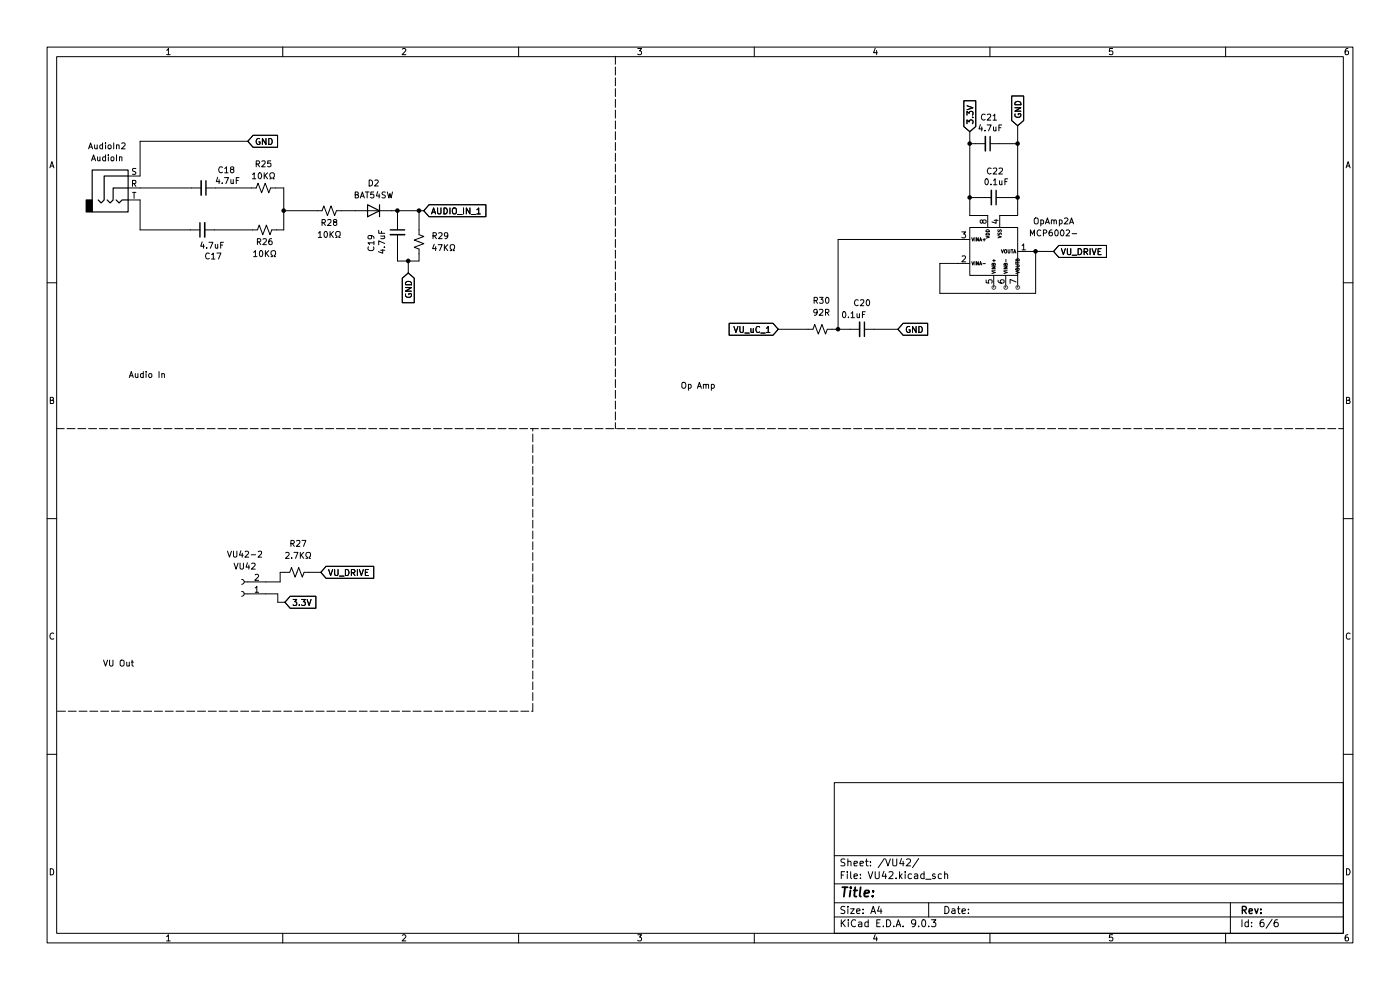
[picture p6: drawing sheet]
(kicad_sch
 (version 20250114)
 (generator "eeschema")
 (generator_version "9.0")
 (paper "A4")
 (lib_symbols
  (symbol "Amplifier_Operational:MCP6002-2"
   (pin_names
    (offset 0.127)) (exclude_from_sim no) (in_bom yes) (on_board yes)
   (property "Reference" "U" (at 3.556 6.604 0) (effects (font (size 1.27 1.27)) (justify left)))
   (property "Value" "MCP6002-2" (at 5.334 -6.604 0) (effects (font (size 1.27 1.27)) (justify left)))
   (property "Footprint" "" (at 0 0 0) (effects (font (size 1.27 1.27)) (hide yes)))
   (property "Datasheet" "http://www.ti.com/lit/ds/symlink/lm358.pdf" (at 0.254 -9.652 0) (effects (font (size 1.27 1.27)) (hide yes)))
   (property "Description" "Dual Operational Amplifiers, DIP-8/SOIC-8/TSSOP-8/VSSOP-8" (at -1.524 13.462 0) (effects (font (size 1.27 1.27)) (hide yes)))
   (property "ki_locked" "" (at 0 0 0) (effects (font (size 1.27 1.27))))
   (symbol "MCP6002-2_1_1"
    (rectangle (start -5.08 5.08) (end 5.08 -5.08) (stroke (width 0) (type default)) (fill (type none)))
    (pin input line (at -7.62 2.54 0) (length 2.54) (name "VINA+" (effects (font (size 0.7 0.7)))) (number "3" (effects (font (size 1.27 1.27)))))
    (pin input line (at -7.62 -2.54 0) (length 2.54) (name "VINA-" (effects (font (size 0.7 0.7)))) (number "2" (effects (font (size 1.27 1.27)))))
    (pin power_in line (at -1.27 7.62 270) (length 2.54) (name "VDD" (effects (font (size 0.7 0.7)))) (number "8" (effects (font (size 1.27 1.27)))))
    (pin input line (at 0 -7.62 90) (length 2.54) (name "VINB+" (effects (font (size 0.7 0.7)))) (number "5" (effects (font (size 1.27 1.27)))))
    (pin power_out line (at 1.27 7.62 270) (length 2.54) (name "VSS" (effects (font (size 0.7 0.7)))) (number "4" (effects (font (size 1.27 1.27)))))
    (pin input line (at 2.54 -7.62 90) (length 2.54) (name "VINB-" (effects (font (size 0.7 0.7)))) (number "6" (effects (font (size 1.27 1.27)))))
    (pin output line (at 5.08 -7.62 90) (length 2.54) (name "VOUTB" (effects (font (size 0.7 0.7)))) (number "7" (effects (font (size 1.27 1.27)))))
    (pin output line (at 7.62 0 180) (length 2.54) (name "VOUTA" (effects (font (size 0.7 0.7)))) (number "1" (effects (font (size 1.27 1.27))))))
   (symbol "MCP6002-2_2_1"
    (polyline (pts (xy -5.08 5.08) (xy 5.08 0) (xy -5.08 -5.08) (xy -5.08 5.08)) (stroke (width 0.254) (type default)) (fill (type background))))
   (embedded_fonts no))
  (symbol "Connector:Conn_01x02_Socket"
   (pin_names
    (offset 1.016) (hide yes)) (exclude_from_sim no) (in_bom yes) (on_board yes)
   (property "Reference" "J" (at 0 2.54 0) (effects (font (size 1.27 1.27))))
   (property "Value" "Conn_01x02_Socket" (at 0 -5.08 0) (effects (font (size 1.27 1.27))))
   (property "Footprint" "" (at 0 0 0) (effects (font (size 1.27 1.27)) (hide yes)))
   (property "Datasheet" "~" (at 0 0 0) (effects (font (size 1.27 1.27)) (hide yes)))
   (property "Description" "Generic connector, single row, 01x02, script generated" (at 0 0 0) (effects (font (size 1.27 1.27)) (hide yes)))
   (property "ki_locked" "" (at 0 0 0) (effects (font (size 1.27 1.27))))
   (symbol "Conn_01x02_Socket_1_1"
    (polyline (pts (xy -1.27 0) (xy -0.508 0)) (stroke (width 0.1524) (type default)) (fill (type none)))
    (polyline (pts (xy -1.27 -2.54) (xy -0.508 -2.54)) (stroke (width 0.1524) (type default)) (fill (type none)))
    (arc (start 0 -0.508) (mid -0.5058 0) (end 0 0.508) (stroke (width 0.1524) (type default)) (fill (type none)))
    (arc (start 0 -3.048) (mid -0.5058 -2.54) (end 0 -2.032) (stroke (width 0.1524) (type default)) (fill (type none)))
    (pin passive line (at -5.08 0 0) (length 3.81) (name "Pin_1" (effects (font (size 1.27 1.27)))) (number "1" (effects (font (size 1.27 1.27)))))
    (pin passive line (at -5.08 -2.54 0) (length 3.81) (name "Pin_2" (effects (font (size 1.27 1.27)))) (number "2" (effects (font (size 1.27 1.27))))))
   (embedded_fonts no))
  (symbol "Connector_Audio:AudioJack3" (exclude_from_sim no) (in_bom yes) (on_board yes)
   (property "Reference" "J" (at 0 8.89 0) (effects (font (size 1.27 1.27))))
   (property "Value" "AudioJack3" (at 0 6.35 0) (effects (font (size 1.27 1.27))))
   (property "Footprint" "" (at 0 0 0) (effects (font (size 1.27 1.27)) (hide yes)))
   (property "Datasheet" "~" (at 0 0 0) (effects (font (size 1.27 1.27)) (hide yes)))
   (property "Description" "Audio Jack, 3 Poles (Stereo / TRS)" (at 0 0 0) (effects (font (size 1.27 1.27)) (hide yes)))
   (symbol "AudioJack3_0_1"
    (rectangle (start -5.08 -5.08) (end -6.35 -2.54) (stroke (width 0.254) (type default)) (fill (type outline)))
    (polyline (pts (xy -1.905 -2.54) (xy -1.27 -3.175) (xy -0.635 -2.54) (xy -0.635 0) (xy 2.54 0)) (stroke (width 0.254) (type default)) (fill (type none)))
    (polyline (pts (xy 0 -2.54) (xy 0.635 -3.175) (xy 1.27 -2.54) (xy 2.54 -2.54)) (stroke (width 0.254) (type default)) (fill (type none)))
    (rectangle (start 2.54 3.81) (end -5.08 -5.08) (stroke (width 0.254) (type default)) (fill (type background)))
    (polyline (pts (xy 2.54 2.54) (xy -2.54 2.54) (xy -2.54 -2.54) (xy -3.175 -3.175) (xy -3.81 -2.54)) (stroke (width 0.254) (type default)) (fill (type none))))
   (symbol "AudioJack3_1_1"
    (pin passive line (at 5.08 2.54 180) (length 2.54) (name "~" (effects (font (size 1.27 1.27)))) (number "S" (effects (font (size 1.27 1.27)))))
    (pin passive line (at 5.08 0 180) (length 2.54) (name "~" (effects (font (size 1.27 1.27)))) (number "R" (effects (font (size 1.27 1.27)))))
    (pin passive line (at 5.08 -2.54 180) (length 2.54) (name "~" (effects (font (size 1.27 1.27)))) (number "T" (effects (font (size 1.27 1.27))))))
   (embedded_fonts no))
  (symbol "Device:C_Small"
   (pin_numbers (hide yes))
   (pin_names
    (offset 0.254) (hide yes)) (exclude_from_sim no) (in_bom yes) (on_board yes)
   (property "Reference" "C" (at 0.254 1.778 0) (effects (font (size 1.27 1.27)) (justify left)))
   (property "Value" "C_Small" (at 0.254 -2.032 0) (effects (font (size 1.27 1.27)) (justify left)))
   (property "Footprint" "" (at 0 0 0) (effects (font (size 1.27 1.27)) (hide yes)))
   (property "Datasheet" "~" (at 0 0 0) (effects (font (size 1.27 1.27)) (hide yes)))
   (property "Description" "Unpolarized capacitor, small symbol" (at 0 0 0) (effects (font (size 1.27 1.27)) (hide yes)))
   (symbol "C_Small_0_1"
    (polyline (pts (xy -1.524 0.508) (xy 1.524 0.508)) (stroke (width 0.3048) (type default)) (fill (type none)))
    (polyline (pts (xy -1.524 -0.508) (xy 1.524 -0.508)) (stroke (width 0.3302) (type default)) (fill (type none))))
   (symbol "C_Small_1_1"
    (pin passive line (at 0 2.54 270) (length 2.032) (name "~" (effects (font (size 1.27 1.27)))) (number "1" (effects (font (size 1.27 1.27)))))
    (pin passive line (at 0 -2.54 90) (length 2.032) (name "~" (effects (font (size 1.27 1.27)))) (number "2" (effects (font (size 1.27 1.27))))))
   (embedded_fonts no))
  (symbol "Device:R_Small_US"
   (pin_numbers (hide yes))
   (pin_names
    (offset 0.254) (hide yes)) (exclude_from_sim no) (in_bom yes) (on_board yes)
   (property "Reference" "R" (at 0.762 0.508 0) (effects (font (size 1.27 1.27)) (justify left)))
   (property "Value" "R_Small_US" (at 0.762 -1.016 0) (effects (font (size 1.27 1.27)) (justify left)))
   (property "Footprint" "" (at 0 0 0) (effects (font (size 1.27 1.27)) (hide yes)))
   (property "Datasheet" "~" (at 0 0 0) (effects (font (size 1.27 1.27)) (hide yes)))
   (property "Description" "Resistor, small US symbol" (at 0 0 0) (effects (font (size 1.27 1.27)) (hide yes)))
   (symbol "R_Small_US_1_1"
    (polyline (pts (xy 0 1.524) (xy 1.016 1.143) (xy 0 0.762) (xy -1.016 0.381) (xy 0 0)) (stroke (width 0) (type default)) (fill (type none)))
    (polyline (pts (xy 0 0) (xy 1.016 -0.381) (xy 0 -0.762) (xy -1.016 -1.143) (xy 0 -1.524)) (stroke (width 0) (type default)) (fill (type none)))
    (pin passive line (at 0 2.54 270) (length 1.016) (name "~" (effects (font (size 1.27 1.27)))) (number "1" (effects (font (size 1.27 1.27)))))
    (pin passive line (at 0 -2.54 90) (length 1.016) (name "~" (effects (font (size 1.27 1.27)))) (number "2" (effects (font (size 1.27 1.27))))))
   (embedded_fonts no))
  (symbol "Diode:1N4148WS"
   (pin_numbers (hide yes))
   (pin_names (hide yes)) (exclude_from_sim no) (in_bom yes) (on_board yes)
   (property "Reference" "D" (at 0 2.54 0) (effects (font (size 1.27 1.27))))
   (property "Value" "1N4148WS" (at 0 -2.54 0) (effects (font (size 1.27 1.27))))
   (property "Footprint" "Diode_SMD:D_SOD-323" (at 0 -4.445 0) (effects (font (size 1.27 1.27)) (hide yes)))
   (property "Datasheet" "https://www.vishay.com/docs/85751/1n4148ws.pdf" (at 0 0 0) (effects (font (size 1.27 1.27)) (hide yes)))
   (property "Description" "75V 0.15A Fast switching Diode, SOD-323" (at 0 0 0) (effects (font (size 1.27 1.27)) (hide yes)))
   (property "Sim.Device" "D" (at 0 0 0) (effects (font (size 1.27 1.27)) (hide yes)))
   (property "Sim.Pins" "1=K 2=A" (at 0 0 0) (effects (font (size 1.27 1.27)) (hide yes)))
   (symbol "1N4148WS_0_1"
    (polyline (pts (xy -1.27 1.27) (xy -1.27 -1.27)) (stroke (width 0.254) (type default)) (fill (type none)))
    (polyline (pts (xy 1.27 1.27) (xy 1.27 -1.27) (xy -1.27 0) (xy 1.27 1.27)) (stroke (width 0.254) (type default)) (fill (type none)))
    (polyline (pts (xy 1.27 0) (xy -1.27 0)) (stroke (width 0) (type default)) (fill (type none))))
   (symbol "1N4148WS_1_1"
    (pin passive line (at -3.81 0 0) (length 2.54) (name "K" (effects (font (size 1.27 1.27)))) (number "1" (effects (font (size 1.27 1.27)))))
    (pin passive line (at 3.81 0 180) (length 2.54) (name "A" (effects (font (size 1.27 1.27)))) (number "2" (effects (font (size 1.27 1.27))))))
   (embedded_fonts no)))
 (text "VU Out"
  (exclude_from_sim no)
  (at 25.146 140.97 0)
  (effects (font (size 1.27 1.27))))
 (text "Op Amp"
  (exclude_from_sim no)
  (at 148.082 82.042 0)
  (effects (font (size 1.27 1.27))))
 (text "Audio In"
  (exclude_from_sim no)
  (at 31.242 79.756 0)
  (effects (font (size 1.27 1.27))))
 (junction
  (at 205.74 41.91)
  (diameter 0)
  (color 0 0 0 0))
 (junction
  (at 84.328 44.704)
  (diameter 0)
  (color 0 0 0 0))
 (junction
  (at 219.71 53.34)
  (diameter 0)
  (color 0 0 0 0))
 (junction
  (at 177.8 69.85)
  (diameter 0)
  (color 0 0 0 0))
 (junction
  (at 86.614 55.372)
  (diameter 0)
  (color 0 0 0 0))
 (junction
  (at 60.198 44.704)
  (diameter 0)
  (color 0 0 0 0))
 (junction
  (at 205.74 30.48)
  (diameter 0)
  (color 0 0 0 0))
 (junction
  (at 215.9 41.91)
  (diameter 0)
  (color 0 0 0 0))
 (junction
  (at 215.9 30.48)
  (diameter 0)
  (color 0 0 0 0))
 (junction
  (at 88.9 44.704)
  (diameter 0)
  (color 0 0 0 0))
 (wire
  (pts (xy 203.2 55.88) (xy 199.39 55.88))
  (stroke (width 0) (type default)))
 (wire
  (pts (xy 185.42 69.85) (xy 190.5 69.85))
  (stroke (width 0) (type default)))
 (wire
  (pts (xy 84.328 51.816) (xy 84.328 55.372))
  (stroke (width 0) (type default)))
 (polyline
  (pts (xy 130.556 11.938) (xy 130.556 90.932))
  (stroke (width 0) (type dash)))
 (wire
  (pts (xy 45.72 39.878) (xy 53.34 39.878))
  (stroke (width 0) (type default)))
 (wire
  (pts (xy 45.466 48.768) (xy 53.594 48.768))
  (stroke (width 0) (type default)))
 (wire
  (pts (xy 215.9 30.48) (xy 212.09 30.48))
  (stroke (width 0) (type default)))
 (wire
  (pts (xy 199.39 62.23) (xy 219.71 62.23))
  (stroke (width 0) (type default)))
 (wire
  (pts (xy 213.36 41.91) (xy 215.9 41.91))
  (stroke (width 0) (type default)))
 (wire
  (pts (xy 29.718 37.338) (xy 29.718 29.972))
  (stroke (width 0) (type default)))
 (wire
  (pts (xy 88.9 44.704) (xy 88.9 48.768))
  (stroke (width 0) (type default)))
 (wire
  (pts (xy 60.198 44.704) (xy 67.31 44.704))
  (stroke (width 0) (type default)))
 (polyline
  (pts (xy 12.192 150.876) (xy 113.03 150.876))
  (stroke (width 0) (type dash)))
 (wire
  (pts (xy 60.198 44.704) (xy 60.198 39.878))
  (stroke (width 0) (type default)))
 (wire
  (pts (xy 58.928 127.762) (xy 60.452 127.762))
  (stroke (width 0) (type default)))
 (wire
  (pts (xy 58.674 48.768) (xy 60.198 48.768))
  (stroke (width 0) (type default)))
 (wire
  (pts (xy 59.436 121.412) (xy 60.452 121.412))
  (stroke (width 0) (type default)))
 (wire
  (pts (xy 176.53 69.85) (xy 177.8 69.85))
  (stroke (width 0) (type default)))
 (wire
  (pts (xy 60.198 39.878) (xy 58.42 39.878))
  (stroke (width 0) (type default)))
 (wire
  (pts (xy 215.9 45.72) (xy 215.9 41.91))
  (stroke (width 0) (type default)))
 (wire
  (pts (xy 205.74 45.72) (xy 209.55 45.72))
  (stroke (width 0) (type default)))
 (wire
  (pts (xy 205.74 27.94) (xy 205.74 30.48))
  (stroke (width 0) (type default)))
 (wire
  (pts (xy 88.9 44.704) (xy 89.916 44.704))
  (stroke (width 0) (type default)))
 (wire
  (pts (xy 58.928 127.762) (xy 58.928 125.984))
  (stroke (width 0) (type default)))
 (wire
  (pts (xy 177.8 50.8) (xy 203.2 50.8))
  (stroke (width 0) (type default)))
 (polyline
  (pts (xy 113.03 150.876) (xy 113.03 90.932))
  (stroke (width 0) (type dash)))
 (wire
  (pts (xy 205.74 41.91) (xy 208.28 41.91))
  (stroke (width 0) (type default)))
 (wire
  (pts (xy 75.438 44.704) (xy 72.39 44.704))
  (stroke (width 0) (type default)))
 (wire
  (pts (xy 205.74 30.48) (xy 205.74 41.91))
  (stroke (width 0) (type default)))
 (wire
  (pts (xy 58.928 125.984) (xy 56.388 125.984))
  (stroke (width 0) (type default)))
 (wire
  (pts (xy 84.328 55.372) (xy 86.614 55.372))
  (stroke (width 0) (type default)))
 (wire
  (pts (xy 60.198 48.768) (xy 60.198 44.704))
  (stroke (width 0) (type default)))
 (wire
  (pts (xy 177.8 69.85) (xy 180.34 69.85))
  (stroke (width 0) (type default)))
 (wire
  (pts (xy 215.9 41.91) (xy 215.9 30.48))
  (stroke (width 0) (type default)))
 (wire
  (pts (xy 65.532 121.412) (xy 68.072 121.412))
  (stroke (width 0) (type default)))
 (wire
  (pts (xy 59.436 121.412) (xy 59.436 123.444))
  (stroke (width 0) (type default)))
 (wire
  (pts (xy 212.09 45.72) (xy 215.9 45.72))
  (stroke (width 0) (type default)))
 (wire
  (pts (xy 83.058 44.704) (xy 84.328 44.704))
  (stroke (width 0) (type default)))
 (wire
  (pts (xy 88.9 55.372) (xy 86.614 55.372))
  (stroke (width 0) (type default)))
 (wire
  (pts (xy 84.328 44.704) (xy 84.328 46.736))
  (stroke (width 0) (type default)))
 (wire
  (pts (xy 29.718 29.972) (xy 52.578 29.972))
  (stroke (width 0) (type default)))
 (wire
  (pts (xy 59.436 123.444) (xy 56.388 123.444))
  (stroke (width 0) (type default)))
 (wire
  (pts (xy 218.44 53.34) (xy 219.71 53.34))
  (stroke (width 0) (type default)))
 (wire
  (pts (xy 29.718 39.878) (xy 40.64 39.878))
  (stroke (width 0) (type default)))
 (wire
  (pts (xy 29.718 48.768) (xy 40.386 48.768))
  (stroke (width 0) (type default)))
 (wire
  (pts (xy 199.39 55.88) (xy 199.39 62.23))
  (stroke (width 0) (type default)))
 (wire
  (pts (xy 219.71 53.34) (xy 223.52 53.34))
  (stroke (width 0) (type default)))
 (wire
  (pts (xy 88.9 53.848) (xy 88.9 55.372))
  (stroke (width 0) (type default)))
 (wire
  (pts (xy 177.8 50.8) (xy 177.8 69.85))
  (stroke (width 0) (type default)))
 (wire
  (pts (xy 86.614 55.372) (xy 86.614 57.912))
  (stroke (width 0) (type default)))
 (wire
  (pts (xy 29.718 42.418) (xy 29.718 48.768))
  (stroke (width 0) (type default)))
 (wire
  (pts (xy 219.71 62.23) (xy 219.71 53.34))
  (stroke (width 0) (type default)))
 (wire
  (pts (xy 84.328 44.704) (xy 88.9 44.704))
  (stroke (width 0) (type default)))
 (polyline
  (pts (xy 11.938 90.932) (xy 284.988 90.932))
  (stroke (width 0) (type dash)))
 (wire
  (pts (xy 205.74 41.91) (xy 205.74 45.72))
  (stroke (width 0) (type default)))
 (wire
  (pts (xy 215.9 26.67) (xy 215.9 30.48))
  (stroke (width 0) (type default)))
 (wire
  (pts (xy 165.1 69.85) (xy 171.45 69.85))
  (stroke (width 0) (type default)))
 (wire
  (pts (xy 205.74 30.48) (xy 207.01 30.48))
  (stroke (width 0) (type default)))
 (global_label "GND"
  (shape input)
  (at 52.578 29.972 0)
  (fields_autoplaced yes)
  (effects (font (size 1.27 1.27)) (justify left))
  (property "Intersheetrefs" "${INTERSHEET_REFS}" (at 59.4337 29.972 0) (effects (font (size 1.27 1.27)) (justify left) (hide yes))))
 (global_label "GND"
  (shape input)
  (at 190.5 69.85 0)
  (fields_autoplaced yes)
  (effects (font (size 1.27 1.27)) (justify left))
  (property "Intersheetrefs" "${INTERSHEET_REFS}" (at 197.3557 69.85 0) (effects (font (size 1.27 1.27)) (justify left) (hide yes))))
 (global_label "VU_DRIVE"
  (shape input)
  (at 223.52 53.34 0)
  (fields_autoplaced yes)
  (effects (font (size 1.27 1.27)) (justify left))
  (property "Intersheetrefs" "${INTERSHEET_REFS}" (at 235.2743 53.34 0) (effects (font (size 1.27 1.27)) (justify left) (hide yes))))
 (global_label "VU_DRIVE"
  (shape input)
  (at 68.072 121.412 0)
  (fields_autoplaced yes)
  (effects (font (size 1.27 1.27)) (justify left))
  (property "Intersheetrefs" "${INTERSHEET_REFS}" (at 79.8263 121.412 0) (effects (font (size 1.27 1.27)) (justify left) (hide yes))))
 (global_label "GND"
  (shape input)
  (at 215.9 26.67 90)
  (fields_autoplaced yes)
  (effects (font (size 1.27 1.27)) (justify left))
  (property "Intersheetrefs" "${INTERSHEET_REFS}" (at 215.9 19.8143 90) (effects (font (size 1.27 1.27)) (justify left) (hide yes))))
 (global_label "GND"
  (shape input)
  (at 86.614 57.912 270)
  (fields_autoplaced yes)
  (effects (font (size 1.27 1.27)) (justify right))
  (property "Intersheetrefs" "${INTERSHEET_REFS}" (at 86.614 64.7677 90) (effects (font (size 1.27 1.27)) (justify right) (hide yes))))
 (global_label "AUDIO_IN_1"
  (shape input)
  (at 89.916 44.704 0)
  (fields_autoplaced yes)
  (effects (font (size 1.27 1.27)) (justify left))
  (property "Intersheetrefs" "${INTERSHEET_REFS}" (at 103.6056 44.704 0) (effects (font (size 1.27 1.27)) (justify left) (hide yes))))
 (global_label "3.3V"
  (shape input)
  (at 205.74 27.94 90)
  (fields_autoplaced yes)
  (effects (font (size 1.27 1.27)) (justify left))
  (property "Intersheetrefs" "${INTERSHEET_REFS}" (at 205.74 20.8424 90) (effects (font (size 1.27 1.27)) (justify left) (hide yes))))
 (global_label "VU_uC_1"
  (shape input)
  (at 165.1 69.85 180)
  (fields_autoplaced yes)
  (effects (font (size 1.27 1.27)) (justify right))
  (property "Intersheetrefs" "${INTERSHEET_REFS}" (at 154.132 69.85 0) (effects (font (size 1.27 1.27)) (justify right) (hide yes))))
 (global_label "3.3V"
  (shape input)
  (at 60.452 127.762 0)
  (fields_autoplaced yes)
  (effects (font (size 1.27 1.27)) (justify left))
  (property "Intersheetrefs" "${INTERSHEET_REFS}" (at 67.5496 127.762 0) (effects (font (size 1.27 1.27)) (justify left) (hide yes))))
 (symbol
  (lib_id "Device:C_Small")
  (at 43.18 39.878 270)
  (unit 1)
  (exclude_from_sim no)
  (in_bom yes)
  (on_board yes)
  (dnp no)
  (property "Reference" "C18" (at 48.006 36.068 90) (effects (font (size 1.27 1.27))))
  (property "Value" "4.7uF" (at 48.26 38.354 90) (effects (font (size 1.27 1.27))))
  (property "Footprint" "Capacitor_SMD:C_0402_1005Metric" (at 43.18 39.878 0) (effects (font (size 1.27 1.27)) (hide yes)))
  (property "Datasheet" "~" (at 43.18 39.878 0) (effects (font (size 1.27 1.27)) (hide yes)))
  (property "Description" "" (at 43.18 39.878 0) (effects (font (size 1.27 1.27)) (hide yes)))
  (property "LCSC Part Number" "C23733" (at 43.18 39.878 0) (effects (font (size 1.27 1.27)) (hide yes)))
  (pin "1")
  (pin "2"))
 (symbol
  (lib_id "Device:R_Small_US")
  (at 55.88 39.878 270)
  (unit 1)
  (exclude_from_sim no)
  (in_bom yes)
  (on_board yes)
  (dnp no)
  (property "Reference" "R25" (at 55.88 34.798 90) (effects (font (size 1.27 1.27))))
  (property "Value" "10KΩ" (at 55.88 37.338 90) (effects (font (size 1.27 1.27))))
  (property "Footprint" "Resistor_SMD:R_0402_1005Metric" (at 55.88 39.878 0) (effects (font (size 1.27 1.27)) (hide yes)))
  (property "Datasheet" "~" (at 55.88 39.878 0) (effects (font (size 1.27 1.27)) (hide yes)))
  (property "Description" "Resistor, small US symbol" (at 55.88 39.878 0) (effects (font (size 1.27 1.27)) (hide yes)))
  (property "LCSC Part Number" "C25744" (at 55.88 39.878 0) (effects (font (size 1.27 1.27)) (hide yes)))
  (pin "1")
  (pin "2"))
 (symbol
  (lib_id "Device:C_Small")
  (at 209.55 30.48 270)
  (unit 1)
  (exclude_from_sim no)
  (in_bom yes)
  (on_board yes)
  (dnp no)
  (property "Reference" "C21" (at 209.804 24.892 90) (effects (font (size 1.27 1.27))))
  (property "Value" "4.7uF" (at 210.058 27.178 90) (effects (font (size 1.27 1.27))))
  (property "Footprint" "Capacitor_SMD:C_0402_1005Metric" (at 209.55 30.48 0) (effects (font (size 1.27 1.27)) (hide yes)))
  (property "Datasheet" "~" (at 209.55 30.48 0) (effects (font (size 1.27 1.27)) (hide yes)))
  (property "Description" "" (at 209.55 30.48 0) (effects (font (size 1.27 1.27)) (hide yes)))
  (property "LCSC Part Number" "C23733" (at 209.55 30.48 0) (effects (font (size 1.27 1.27)) (hide yes)))
  (pin "1")
  (pin "2"))
 (symbol
  (lib_id "Connector:Conn_01x02_Socket")
  (at 51.308 125.984 180)
  (unit 1)
  (exclude_from_sim no)
  (in_bom yes)
  (on_board yes)
  (dnp no)
  (fields_autoplaced yes)
  (property "Reference" "VU42-2" (at 51.943 117.602 0) (effects (font (size 1.27 1.27))))
  (property "Value" "VU42" (at 51.943 120.142 0) (effects (font (size 1.27 1.27))))
  (property "Footprint" "Connector_PinSocket_2.54mm:PinSocket_1x02_P2.54mm_Vertical" (at 51.308 125.984 0) (effects (font (size 1.27 1.27)) (hide yes)))
  (property "Datasheet" "~" (at 51.308 125.984 0) (effects (font (size 1.27 1.27)) (hide yes)))
  (property "Description" "Generic connector, single row, 01x02, script generated" (at 51.308 125.984 0) (effects (font (size 1.27 1.27)) (hide yes)))
  (pin "2")
  (pin "1"))
 (symbol
  (lib_id "Device:R_Small_US")
  (at 56.134 48.768 270)
  (unit 1)
  (exclude_from_sim no)
  (in_bom yes)
  (on_board yes)
  (dnp no)
  (property "Reference" "R26" (at 56.134 51.308 90) (effects (font (size 1.27 1.27))))
  (property "Value" "10KΩ" (at 56.134 53.848 90) (effects (font (size 1.27 1.27))))
  (property "Footprint" "Resistor_SMD:R_0402_1005Metric" (at 56.134 48.768 0) (effects (font (size 1.27 1.27)) (hide yes)))
  (property "Datasheet" "~" (at 56.134 48.768 0) (effects (font (size 1.27 1.27)) (hide yes)))
  (property "Description" "Resistor, small US symbol" (at 56.134 48.768 0) (effects (font (size 1.27 1.27)) (hide yes)))
  (property "LCSC Part Number" "C25744" (at 56.134 48.768 0) (effects (font (size 1.27 1.27)) (hide yes)))
  (pin "1")
  (pin "2"))
 (symbol
  (lib_id "Device:R_Small_US")
  (at 62.992 121.412 270)
  (unit 1)
  (exclude_from_sim no)
  (in_bom yes)
  (on_board yes)
  (dnp no)
  (property "Reference" "R27" (at 63.246 115.316 90) (effects (font (size 1.27 1.27))))
  (property "Value" "2.7KΩ" (at 63.246 117.856 90) (effects (font (size 1.27 1.27))))
  (property "Footprint" "Resistor_SMD:R_0603_1608Metric" (at 62.992 121.412 0) (effects (font (size 1.27 1.27)) (hide yes)))
  (property "Datasheet" "~" (at 62.992 121.412 0) (effects (font (size 1.27 1.27)) (hide yes)))
  (property "Description" "Resistor, small US symbol" (at 62.992 121.412 0) (effects (font (size 1.27 1.27)) (hide yes)))
  (property "LCSC Part Number" "C13167" (at 62.992 121.412 0) (effects (font (size 1.27 1.27)) (hide yes)))
  (pin "1")
  (pin "2"))
 (symbol
  (lib_id "Connector_Audio:AudioJack3")
  (at 24.638 39.878 0)
  (unit 1)
  (exclude_from_sim no)
  (in_bom yes)
  (on_board yes)
  (dnp no)
  (fields_autoplaced yes)
  (property "Reference" "AudioIn2" (at 22.733 30.988 0) (effects (font (size 1.27 1.27))))
  (property "Value" "AudioIn" (at 22.733 33.528 0) (effects (font (size 1.27 1.27))))
  (property "Footprint" "Connector_Audio:Jack_3.5mm_PJ320D_Horizontal" (at 24.638 39.878 0) (effects (font (size 1.27 1.27)) (hide yes)))
  (property "Datasheet" "~" (at 24.638 39.878 0) (effects (font (size 1.27 1.27)) (hide yes)))
  (property "Description" "Audio Jack, 3 Poles (Stereo / TRS)" (at 24.638 39.878 0) (effects (font (size 1.27 1.27)) (hide yes)))
  (property "LCSC Part Number" "C22459515" (at 24.638 39.878 0) (effects (font (size 1.27 1.27)) (hide yes)))
  (pin "R")
  (pin "S")
  (pin "T"))
 (symbol
  (lib_id "Amplifier_Operational:MCP6002-2")
  (at 210.82 53.34 0)
  (unit 1)
  (exclude_from_sim no)
  (in_bom yes)
  (on_board yes)
  (dnp no)
  (fields_autoplaced yes)
  (property "Reference" "OpAmp2" (at 223.52 46.9198 0) (effects (font (size 1.27 1.27))))
  (property "Value" "MCP6002-" (at 223.52 49.4598 0) (effects (font (size 1.27 1.27))))
  (property "Footprint" "Package_SO:SOIC-8_3.9x4.9mm_P1.27mm" (at 210.82 53.34 0) (effects (font (size 1.27 1.27)) (hide yes)))
  (property "Datasheet" "http://www.ti.com/lit/ds/symlink/lm358.pdf" (at 211.074 62.992 0) (effects (font (size 1.27 1.27)) (hide yes)))
  (property "Description" "Dual Operational Amplifiers, DIP-8/SOIC-8/TSSOP-8/VSSOP-8" (at 209.296 39.878 0) (effects (font (size 1.27 1.27)) (hide yes)))
  (property "LCSC Part Number" "C7377" (at 210.82 53.34 0) (effects (font (size 1.27 1.27)) (hide yes)))
  (pin "8")
  (pin "6")
  (pin "7")
  (pin "4")
  (pin "3")
  (pin "2")
  (pin "5")
  (pin "1"))
 (symbol
  (lib_id "Device:C_Small")
  (at 42.926 48.768 90)
  (unit 1)
  (exclude_from_sim no)
  (in_bom yes)
  (on_board yes)
  (dnp no)
  (property "Reference" "C17" (at 45.212 54.356 90) (effects (font (size 1.27 1.27))))
  (property "Value" "4.7uF" (at 44.958 52.07 90) (effects (font (size 1.27 1.27))))
  (property "Footprint" "Capacitor_SMD:C_0402_1005Metric" (at 42.926 48.768 0) (effects (font (size 1.27 1.27)) (hide yes)))
  (property "Datasheet" "~" (at 42.926 48.768 0) (effects (font (size 1.27 1.27)) (hide yes)))
  (property "Description" "" (at 42.926 48.768 0) (effects (font (size 1.27 1.27)) (hide yes)))
  (property "LCSC Part Number" "C23733" (at 42.926 48.768 0) (effects (font (size 1.27 1.27)) (hide yes)))
  (pin "1")
  (pin "2"))
 (symbol
  (lib_id "Diode:1N4148WS")
  (at 79.248 44.704 180)
  (unit 1)
  (exclude_from_sim no)
  (in_bom yes)
  (on_board yes)
  (dnp no)
  (fields_autoplaced yes)
  (property "Reference" "D2" (at 79.248 38.862 0) (effects (font (size 1.27 1.27))))
  (property "Value" "BAT54SW" (at 79.248 41.402 0) (effects (font (size 1.27 1.27))))
  (property "Footprint" "Diode_SMD:D_SOD-323" (at 79.248 40.259 0) (effects (font (size 1.27 1.27)) (hide yes)))
  (property "Datasheet" "https://www.vishay.com/docs/85751/1n4148ws.pdf" (at 79.248 44.704 0) (effects (font (size 1.27 1.27)) (hide yes)))
  (property "Description" "75V 0.15A Fast switching Diode, SOD-323" (at 79.248 44.704 0) (effects (font (size 1.27 1.27)) (hide yes)))
  (property "Sim.Device" "D" (at 79.248 44.704 0) (effects (font (size 1.27 1.27)) (hide yes)))
  (property "Sim.Pins" "1=K 2=A" (at 79.248 44.704 0) (effects (font (size 1.27 1.27)) (hide yes)))
  (property "LCSC Part Number" "C27636114" (at 79.248 44.704 0) (effects (font (size 1.27 1.27)) (hide yes)))
  (pin "1")
  (pin "2"))
 (symbol
  (lib_id "Device:C_Small")
  (at 182.88 69.85 270)
  (unit 1)
  (exclude_from_sim no)
  (in_bom yes)
  (on_board yes)
  (dnp no)
  (property "Reference" "C20" (at 182.88 64.262 90) (effects (font (size 1.27 1.27))))
  (property "Value" "0.1uF" (at 181.102 66.802 90) (effects (font (size 1.27 1.27))))
  (property "Footprint" "Capacitor_SMD:C_0402_1005Metric" (at 182.88 69.85 0) (effects (font (size 1.27 1.27)) (hide yes)))
  (property "Datasheet" "~" (at 182.88 69.85 0) (effects (font (size 1.27 1.27)) (hide yes)))
  (property "Description" "" (at 182.88 69.85 0) (effects (font (size 1.27 1.27)) (hide yes)))
  (property "LCSC Part Number" "" (at 182.88 69.85 0) (effects (font (size 1.27 1.27)) (hide yes)))
  (pin "1")
  (pin "2"))
 (symbol
  (lib_id "Device:R_Small_US")
  (at 88.9 51.308 180)
  (unit 1)
  (exclude_from_sim no)
  (in_bom yes)
  (on_board yes)
  (dnp no)
  (fields_autoplaced yes)
  (property "Reference" "R29" (at 91.44 50.0379 0) (effects (font (size 1.27 1.27)) (justify right)))
  (property "Value" "47KΩ" (at 91.44 52.5779 0) (effects (font (size 1.27 1.27)) (justify right)))
  (property "Footprint" "Resistor_SMD:R_0402_1005Metric" (at 88.9 51.308 0) (effects (font (size 1.27 1.27)) (hide yes)))
  (property "Datasheet" "~" (at 88.9 51.308 0) (effects (font (size 1.27 1.27)) (hide yes)))
  (property "Description" "Resistor, small US symbol" (at 88.9 51.308 0) (effects (font (size 1.27 1.27)) (hide yes)))
  (property "LCSC Part Number" "C25792" (at 88.9 51.308 0) (effects (font (size 1.27 1.27)) (hide yes)))
  (pin "1")
  (pin "2"))
 (symbol
  (lib_id "Device:C_Small")
  (at 84.328 49.276 0)
  (unit 1)
  (exclude_from_sim no)
  (in_bom yes)
  (on_board yes)
  (dnp no)
  (property "Reference" "C19" (at 78.74 51.562 90) (effects (font (size 1.27 1.27))))
  (property "Value" "4.7uF" (at 81.026 51.308 90) (effects (font (size 1.27 1.27))))
  (property "Footprint" "Capacitor_SMD:C_0402_1005Metric" (at 84.328 49.276 0) (effects (font (size 1.27 1.27)) (hide yes)))
  (property "Datasheet" "~" (at 84.328 49.276 0) (effects (font (size 1.27 1.27)) (hide yes)))
  (property "Description" "" (at 84.328 49.276 0) (effects (font (size 1.27 1.27)) (hide yes)))
  (property "LCSC Part Number" "C23733" (at 84.328 49.276 0) (effects (font (size 1.27 1.27)) (hide yes)))
  (pin "1")
  (pin "2"))
 (symbol
  (lib_id "Device:C_Small")
  (at 210.82 41.91 270)
  (unit 1)
  (exclude_from_sim no)
  (in_bom yes)
  (on_board yes)
  (dnp no)
  (property "Reference" "C22" (at 211.074 36.322 90) (effects (font (size 1.27 1.27))))
  (property "Value" "0.1uF" (at 211.328 38.608 90) (effects (font (size 1.27 1.27))))
  (property "Footprint" "Capacitor_SMD:C_0402_1005Metric" (at 210.82 41.91 0) (effects (font (size 1.27 1.27)) (hide yes)))
  (property "Datasheet" "~" (at 210.82 41.91 0) (effects (font (size 1.27 1.27)) (hide yes)))
  (property "Description" "" (at 210.82 41.91 0) (effects (font (size 1.27 1.27)) (hide yes)))
  (property "LCSC Part Number" "C1525" (at 210.82 41.91 0) (effects (font (size 1.27 1.27)) (hide yes)))
  (pin "1")
  (pin "2"))
 (symbol
  (lib_id "Device:R_Small_US")
  (at 69.85 44.704 270)
  (unit 1)
  (exclude_from_sim no)
  (in_bom yes)
  (on_board yes)
  (dnp no)
  (property "Reference" "R28" (at 69.85 47.244 90) (effects (font (size 1.27 1.27))))
  (property "Value" "10KΩ" (at 69.85 49.784 90) (effects (font (size 1.27 1.27))))
  (property "Footprint" "Resistor_SMD:R_0402_1005Metric" (at 69.85 44.704 0) (effects (font (size 1.27 1.27)) (hide yes)))
  (property "Datasheet" "~" (at 69.85 44.704 0) (effects (font (size 1.27 1.27)) (hide yes)))
  (property "Description" "Resistor, small US symbol" (at 69.85 44.704 0) (effects (font (size 1.27 1.27)) (hide yes)))
  (property "LCSC Part Number" "C25744" (at 69.85 44.704 0) (effects (font (size 1.27 1.27)) (hide yes)))
  (pin "1")
  (pin "2"))
 (symbol
  (lib_id "Device:R_Small_US")
  (at 173.99 69.85 270)
  (unit 1)
  (exclude_from_sim no)
  (in_bom yes)
  (on_board yes)
  (dnp no)
  (property "Reference" "R30" (at 174.244 63.754 90) (effects (font (size 1.27 1.27))))
  (property "Value" "92R" (at 174.244 66.294 90) (effects (font (size 1.27 1.27))))
  (property "Footprint" "Resistor_SMD:R_0402_1005Metric" (at 173.99 69.85 0) (effects (font (size 1.27 1.27)) (hide yes)))
  (property "Datasheet" "~" (at 173.99 69.85 0) (effects (font (size 1.27 1.27)) (hide yes)))
  (property "Description" "Resistor, small US symbol" (at 173.99 69.85 0) (effects (font (size 1.27 1.27)) (hide yes)))
  (property "LCSC Part Number" "" (at 173.99 69.85 0) (effects (font (size 1.27 1.27)) (hide yes)))
  (property "Field6" "" (at 173.99 69.85 90) (effects (font (size 1.27 1.27)) (hide yes)))
  (pin "1")
  (pin "2")))
